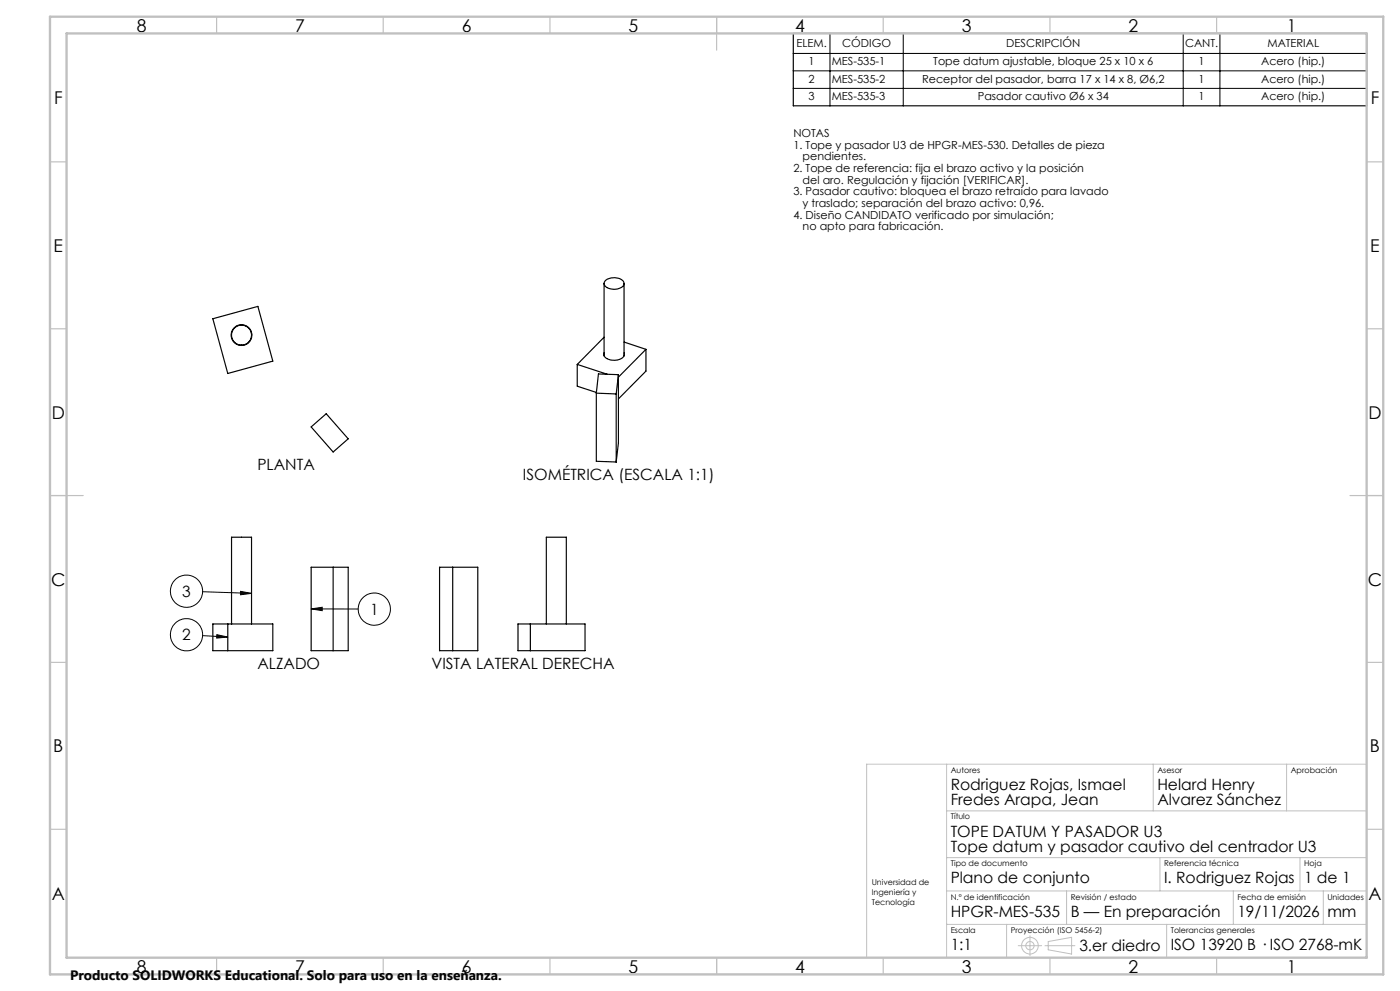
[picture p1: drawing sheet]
<svg xmlns="http://www.w3.org/2000/svg" width="420mm" height="297mm" viewBox="0 0 420 297" stroke-linecap="round" stroke-linejoin="round" font-family="sans-serif">
<g fill="none" stroke="#000" stroke-width=".35">
<path d="M238 10h172v21.7h-172zM63.9 95.5l13.5-3.7 4.4 16.4-13.5 3.7zM181.2 84.9v21.7M181.6 84.1a4 4 0 0 1 5.5 .5 1.55 1.55 0 0 1-1.4 1.9 3.6 3.6 0 0 1-4.4-1.3v-.5zM187.2 84.9v21.7M173.2 109.2v6.5l5.7 1.9M173.2 109.2l9 3M178.9 117.8l6 .3M178.9 117.8v20.5l6 .2M181.2 105.8a1.89 1.89 0 0 0 2.1 2.1 3.2 3.2 0 0 0 4-1.7l-.1-.4M181.2 101.1l-8 8.1M184.9 118.1v20.4"/>
<path d="M185.5 112.3l-6-.2-.6 5.7M185.5 112.3l-.6 5.8M185.5 112.3v20.4l-.6 5.8M187.2 102.5l6.6 2.2M193.8 104.7l-8.3 8.3M193.8 104.7v6.5l-8.3 8.4M93.3 127.9l4.6-3.9 6.6 7.5-4.6 4zM93.3 170h11.2v25h-11.2zM99.9 170v25M131.9 170h11.4v25h-11.4zM135.8 170v25M63.9 187h17.9v8h-17.9z"/>
<path d="M68.3 187v8M69.5 187v-26h6v26M155.4 187h20.1v8h-20.1zM159.1 187v8M163.9 187v-26h6v26"/>
<circle cx="72.5" cy="100.4" r="3"/>
<circle cx="72.5" cy="100.4" r="3.1"/>
</g>
<g fill="none" stroke="#000" stroke-width=".3">
<path d="M238 16h172M249 10v21.7M271 10v21.7M355 10v21.7M366 10v21.7M238 21.2h172M238 26.5h172M60.8 177.3l14.7 .5M72.2 177.2l3.3 .6-3.4 .5zM60.8 190.5l7.5 .4M65.1 190.2l3.2 .7-3.3 .3zM93.3 182.5l3.4-.5v1z"/>
<path d="M93.3 182.5h14.2"/>
<circle cx="56" cy="177.2" r="4.8"/>
<circle cx="56" cy="190.2" r="4.8"/>
<circle cx="112.3" cy="182.5" r="4.8"/>
</g>
<g fill="none" stroke="#c0c0c0" stroke-width=".3">
<path d="M284 229v58M346 229v14M386 229v14M410 229h-150v58M284 243h126M284 257h126M348 257v10M390 257v10M284 267h126M284 277h126M302 277v10M320 267v10"/>
<path d="M350 277v10M370 267v10M397 267v10M305.5 283.4h7M309 280.4v6M313.5 283.4h9M314.5 282.2l7-1.3v5l-7-1.2z"/>
<circle cx="309" cy="283.4" r="2.49"/>
<circle cx="309" cy="283.4" r="1.25"/>
</g>
<g fill="none" stroke="#c0c0c0" stroke-width=".35">
<path d="M65 5v5M115 5v5M165 5v5M215 5v10M265 5v5M315 5v5M365 5v5M15 48.5h5M410 48.5h5M15 98.5h5M410 98.5h5M15 148.5h10"/>
<path d="M405 148.5h10M15 198.5h5M410 198.5h5M15 248.5h5M410 248.5h5M65 287v5M115 287v5M165 287v5M215 287v5M265 287v5M315 287v5M365 287v5"/>
</g>
<path d="M15 5h400v287h-400zM20 10h390v277h-390z" fill="none" stroke="#c0c0c0" stroke-width=".7"/>
<path d="M93.3 182.5l3.4-.5v1zM65.1 190.2l3.2 .7-3.3 .3zM72.2 177.2l3.3 .6-3.4 .5z" fill="#000"/>
<g font-size="5.3">
<text x="41" y="9.5">8</text>
<text x="88.5" y="9.5">7</text>
<text x="138.5" y="9.5">6</text>
<text x="188.5" y="9.5">5</text>
<text x="238.5" y="9.5">4</text>
<text x="288.5" y="9.5">3</text>
<text x="338.5" y="9.5">2</text>
<text x="386" y="9.5">1</text>
<text x="16.2" y="31.3">F</text>
<text x="411.2" y="31.3">F</text>
<text x="16.1" y="75.5">E</text>
<text x="411.1" y="75.5">E</text>
<text x="15.5" y="125.5">D</text>
<text x="410.5" y="125.5">D</text>
<text x="15.4" y="175.5">C</text>
<text x="410.4" y="175.5">C</text>
<text x="16" y="225.5">B</text>
<text x="411" y="225.5">B</text>
<text x="15.5" y="269.8">A</text>
<text x="410.5" y="269.8">A</text>
<text x="41" y="291.5">8</text>
<text x="88.5" y="291.5">7</text>
<text x="138.5" y="291.5">6</text>
<text x="188.5" y="291.5">5</text>
<text x="238.5" y="291.5">4</text>
<text x="288.5" y="291.5">3</text>
<text x="338.5" y="291.5">2</text>
<text x="386" y="291.5">1</text>
</g>
<g font-size="4.7">
<text x="77.2" y="141">PLANTA</text>
<text x="156.9" y="144">ISOMÉTRICA (ESCALA 1:1)</text>
<text x="54.7" y="178.9">3</text>
<text x="111" y="184.2">1</text>
<text x="54.7" y="191.9">2</text>
<text x="77.2" y="200.5">ALZADO</text>
<text x="129.4" y="200.5">VISTA LATERAL DERECHA</text>
<text x="285.2" y="236.7">Rodriguez Rojas, Ismael</text>
<text x="347.2" y="236.7">Helard Henry</text>
<text x="285.2" y="241.3">Fredes Arapa, Jean</text>
<text x="347.2" y="241.3">Alvarez Sánchez</text>
<text x="285.2" y="250.7">TOPE DATUM Y PASADOR U3</text>
<text x="285.2" y="255.3">Tope datum y pasador cautivo del centrador U3</text>
<text x="285.2" y="264.7">Plano de conjunto</text>
<text x="349.2" y="264.7">I. Rodriguez Rojas</text>
<text x="391.2" y="264.7">1 de 1</text>
<text x="285.2" y="274.7">HPGR-MES-535</text>
<text x="321.2" y="274.7">B — En preparación</text>
<text x="371.2" y="274.7">19/11/2026</text>
<text x="398.2" y="274.9">mm</text>
<text x="285.2" y="284.7">1:1</text>
<text x="323.8" y="284.9">3.er diedro</text>
<text x="351.2" y="284.7">ISO 13920 B · ISO 2768-mK</text>
</g>
<text font-size="4.1" x="21" y="293.7">Producto SOLIDWORKS Educational. Solo para uso en la enseñanza.</text>
<g font-size="3.3">
<text x="238.9" y="14.2">ELEM.</text>
<text x="252.7" y="14.2">CÓDIGO</text>
<text x="301.9" y="14.2">DESCRIPCIÓN</text>
<text x="355.5" y="14.2">CANT.</text>
<text x="380.2" y="14.2">MATERIAL</text>
<text x="242.6" y="19.5">1</text>
<text x="249.5" y="19.5">MES-535-1</text>
<text x="280" y="19.5">Tope datum ajustable, bloque 25 x 10 x 6</text>
<text x="359.6" y="19.5">1</text>
<text x="378.4" y="19.5">Acero (hip.)</text>
<text x="242.6" y="24.7">2</text>
<text x="242.6" y="30">3</text>
<text x="249.5" y="24.7">MES-535-2</text>
<text x="249.5" y="30">MES-535-3</text>
<text x="276.6" y="24.7">Receptor del pasador, barra 17 x 14 x 8, Ø6,2</text>
<text x="293.3" y="30">Pasador cautivo Ø6 x 34</text>
<text x="359.6" y="24.7">1</text>
<text x="359.6" y="30">1</text>
<text x="378.4" y="24.7">Acero (hip.)</text>
<text x="378.4" y="30">Acero (hip.)</text>
<text x="238" y="41">NOTAS</text>
<text x="238" y="44.5">1. Tope y pasador U3 de HPGR-MES-530. Detalles de pieza</text>
<text x="238" y="51.5">2. Tope de referencia: fija el brazo activo y la posición</text>
<text x="240.8" y="48">pendientes.</text>
<text x="238" y="58.5">3. Pasador cautivo: bloquea el brazo retraído para lavado</text>
<text x="240.8" y="55">del aro. Regulación y fijación [VERIFICAR].</text>
<text x="238" y="65.5">4. Diseño CANDIDATO verificado por simulación;</text>
<text x="240.8" y="62">y traslado; separación del brazo activo: 0,96.</text>
<text x="240.8" y="69">no apto para fabricación.</text>
</g>
<g font-size="2.4">
<text x="285.2" y="231.6">Autores</text>
<text x="347.2" y="231.6">Asesor</text>
<text x="387.2" y="231.6">Aprobación</text>
<text x="285.2" y="245.6">Título</text>
<text x="285.2" y="259.6">Tipo de documento</text>
<text x="349.2" y="259.6">Referencia técnica</text>
<text x="391.2" y="259.6">Hoja</text>
<text x="261.5" y="265.3">Universidad de</text>
<text x="261.5" y="268.3">Ingeniería y</text>
<text x="285.2" y="269.6">N.º de identificación</text>
<text x="321.2" y="269.6">Revisión / estado</text>
<text x="371.2" y="269.6">Fecha de emisión</text>
<text x="398.2" y="269.6">Unidades</text>
<text x="261.5" y="271.3">Tecnología</text>
<text x="285.2" y="279.6">Escala</text>
<text x="303.2" y="279.6">Proyección (ISO 5456-2)</text>
<text x="351.2" y="279.6">Tolerancias generales</text>
</g>
</svg>
